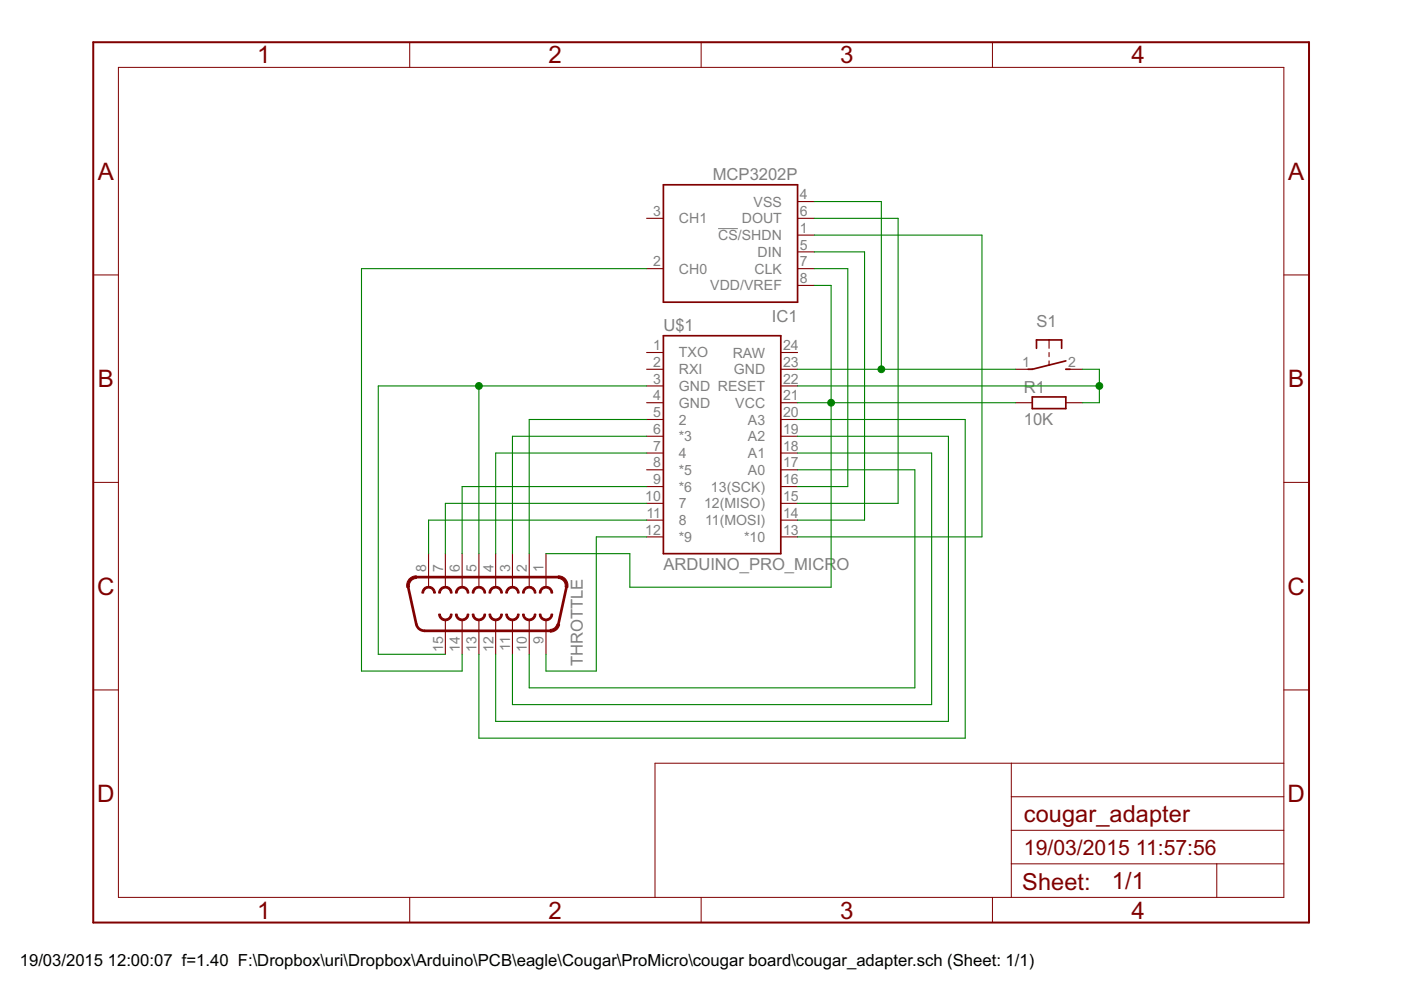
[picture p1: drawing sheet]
<?xml version="1.0" encoding="utf-8"?>
<!DOCTYPE eagle SYSTEM "eagle.dtd">
<!--
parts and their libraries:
SparkFun-Boards: Licensing: Creative Commons ShareAlike 4.0 International - https://creativecommons.org/licenses/by-sa/4.0
-->
<eagle version="7.1.0">
<drawing>
<settings>
<setting alwaysvectorfont="no"/>
<setting verticaltext="up"/>
</settings>
<grid distance="0.1" unitdist="inch" unit="inch" style="lines" multiple="1" display="no" altdistance="0.01" altunitdist="inch" altunit="inch"/>
<schematic xreflabel="%F%N/%S.%C%R" xrefpart="/%S.%C%R">
<libraries>
<library name="microchip">
<symbols>
<symbol name="MCP3202">
<wire x1="-10.16" y1="7.62" x2="10.16" y2="7.62" width="0.254" layer="94"/>
<wire x1="10.16" y1="7.62" x2="10.16" y2="-10.16" width="0.254" layer="94"/>
<wire x1="10.16" y1="-10.16" x2="-10.16" y2="-10.16" width="0.254" layer="94"/>
<wire x1="-10.16" y1="-10.16" x2="-10.16" y2="7.62" width="0.254" layer="94"/>
<text x="-10.16" y="8.89" size="1.778" layer="95">&gt;NAME</text>
<text x="-10.16" y="-12.7" size="1.778" layer="96">&gt;VALUE</text>
<pin name="!CS!/SHDN" x="-12.7" y="-2.54" length="short" direction="in"/>
<pin name="CH0" x="12.7" y="2.54" length="short" direction="in" rot="R180"/>
<pin name="CH1" x="12.7" y="-5.08" length="short" direction="in" rot="R180"/>
<pin name="VSS" x="-12.7" y="-7.62" length="short" direction="in"/>
<pin name="DIN" x="-12.7" y="0" length="short" direction="in"/>
<pin name="DOUT" x="-12.7" y="-5.08" length="short" direction="in"/>
<pin name="CLK" x="-12.7" y="2.54" length="short" direction="in"/>
<pin name="VDD/VREF" x="-12.7" y="5.08" length="short" direction="in"/>
</symbol>
</symbols>
<devicesets>
<deviceset name="MCP3202" prefix="IC">
<gates>
<gate name="P" symbol="MCP3202" x="0" y="0"/>
</gates>
<devices>
<device name="P" package="DIL8">
<connects>
<connect gate="P" pin="!CS!/SHDN" pad="1"/>
<connect gate="P" pin="CH0" pad="2"/>
<connect gate="P" pin="CH1" pad="3"/>
<connect gate="P" pin="CLK" pad="7"/>
<connect gate="P" pin="DIN" pad="5"/>
<connect gate="P" pin="DOUT" pad="6"/>
<connect gate="P" pin="VDD/VREF" pad="8"/>
<connect gate="P" pin="VSS" pad="4"/>
</connects>
<technologies>
<technology name="">
<attribute name="MF" value="MICROCHIP" constant="no"/>
<attribute name="MPN" value="MCP3202-CI/P" constant="no"/>
<attribute name="OC_FARNELL" value="1196794" constant="no"/>
<attribute name="OC_NEWARK" value="72K7287" constant="no"/>
</technology>
</technologies>
</device>
<device name="SN" package="SO-08">
<connects>
<connect gate="P" pin="!CS!/SHDN" pad="1"/>
<connect gate="P" pin="CH0" pad="2"/>
<connect gate="P" pin="CH1" pad="3"/>
<connect gate="P" pin="CLK" pad="7"/>
<connect gate="P" pin="DIN" pad="5"/>
<connect gate="P" pin="DOUT" pad="6"/>
<connect gate="P" pin="VDD/VREF" pad="8"/>
<connect gate="P" pin="VSS" pad="4"/>
</connects>
<technologies>
<technology name="">
<attribute name="MF" value="MICROCHIP" constant="no"/>
<attribute name="MPN" value="MCP3202-CI/SN" constant="no"/>
<attribute name="OC_FARNELL" value="1196803" constant="no"/>
<attribute name="OC_NEWARK" value="19C7207" constant="no"/>
</technology>
</technologies>
</device>
<device name="MS" package="MSOP8">
<connects>
<connect gate="P" pin="!CS!/SHDN" pad="1"/>
<connect gate="P" pin="CH0" pad="2"/>
<connect gate="P" pin="CH1" pad="3"/>
<connect gate="P" pin="CLK" pad="7"/>
<connect gate="P" pin="DIN" pad="5"/>
<connect gate="P" pin="DOUT" pad="6"/>
<connect gate="P" pin="VDD/VREF" pad="8"/>
<connect gate="P" pin="VSS" pad="4"/>
</connects>
<technologies>
<technology name="">
<attribute name="MF" value="MICROCHIP" constant="no"/>
<attribute name="MPN" value="MCP3202-CI/MS" constant="no"/>
<attribute name="OC_FARNELL" value="unknown" constant="no"/>
<attribute name="OC_NEWARK" value="68H9370" constant="no"/>
</technology>
</technologies>
</device>
<device name="ST" package="TSSOP8">
<connects>
<connect gate="P" pin="!CS!/SHDN" pad="1"/>
<connect gate="P" pin="CH0" pad="2"/>
<connect gate="P" pin="CH1" pad="3"/>
<connect gate="P" pin="CLK" pad="7"/>
<connect gate="P" pin="DIN" pad="5"/>
<connect gate="P" pin="DOUT" pad="6"/>
<connect gate="P" pin="VDD/VREF" pad="8"/>
<connect gate="P" pin="VSS" pad="4"/>
</connects>
<technologies>
<technology name="">
<attribute name="MF" value="MICROCHIP" constant="no"/>
<attribute name="MPN" value="MCP3202-CI/ST" constant="no"/>
<attribute name="OC_FARNELL" value="unknown" constant="no"/>
<attribute name="OC_NEWARK" value="59K0226" constant="no"/>
</technology>
</technologies>
</device>
</devices>
</deviceset>
</devicesets>
</library>
<library name="SparkFun-Boards">
<symbols>
<symbol name="ARDUINO_PRO_MICRO">
<wire x1="-7.62" y1="17.78" x2="-7.62" y2="-15.24" width="0.254" layer="94"/>
<wire x1="10.16" y1="-15.24" x2="10.16" y2="17.78" width="0.254" layer="94"/>
<wire x1="10.16" y1="17.78" x2="-7.62" y2="17.78" width="0.254" layer="94"/>
<text x="-7.62" y="18.542" size="1.778" layer="95">&gt;NAME</text>
<text x="-7.62" y="-17.78" size="1.778" layer="96">&gt;VALUE</text>
<pin name="2" x="-10.16" y="5.08" length="short"/>
<pin name="*3" x="-10.16" y="2.54" length="short"/>
<pin name="4" x="-10.16" y="0" length="short"/>
<pin name="*5" x="-10.16" y="-2.54" length="short"/>
<pin name="*6" x="-10.16" y="-5.08" length="short"/>
<pin name="7" x="-10.16" y="-7.62" length="short"/>
<pin name="8" x="-10.16" y="-10.16" length="short"/>
<pin name="*9" x="-10.16" y="-12.7" length="short"/>
<pin name="*10" x="12.7" y="-12.7" length="short" rot="R180"/>
<pin name="11(MOSI)" x="12.7" y="-10.16" length="short" rot="R180"/>
<pin name="12(MISO)" x="12.7" y="-7.62" length="short" rot="R180"/>
<pin name="13(SCK)" x="12.7" y="-5.08" length="short" rot="R180"/>
<pin name="A0" x="12.7" y="-2.54" length="short" rot="R180"/>
<pin name="A1" x="12.7" y="0" length="short" rot="R180"/>
<pin name="A2" x="12.7" y="2.54" length="short" rot="R180"/>
<pin name="A3" x="12.7" y="5.08" length="short" rot="R180"/>
<pin name="GND" x="-10.16" y="7.62" length="short"/>
<pin name="GND@2" x="12.7" y="12.7" length="short" rot="R180"/>
<pin name="RAW" x="12.7" y="15.24" length="short" rot="R180"/>
<pin name="GND@1" x="-10.16" y="10.16" length="short"/>
<pin name="RESET" x="12.7" y="10.16" length="short" rot="R180"/>
<pin name="RXI" x="-10.16" y="12.7" length="short"/>
<pin name="TXO" x="-10.16" y="15.24" length="short"/>
<pin name="VCC" x="12.7" y="7.62" length="short" rot="R180"/>
<wire x1="-7.62" y1="-15.24" x2="10.16" y2="-15.24" width="0.254" layer="94"/>
</symbol>
</symbols>
<devicesets>
<deviceset name="ARDUINO_PRO_MICRO">
<gates>
<gate name="G$1" symbol="ARDUINO_PRO_MICRO" x="0" y="2.54"/>
</gates>
<devices>
<device name="" package="ARDUINO_PRO_MICRO">
<connects>
<connect gate="G$1" pin="*10" pad="13"/>
<connect gate="G$1" pin="*3" pad="6"/>
<connect gate="G$1" pin="*5" pad="8"/>
<connect gate="G$1" pin="*6" pad="9"/>
<connect gate="G$1" pin="*9" pad="12"/>
<connect gate="G$1" pin="11(MOSI)" pad="14"/>
<connect gate="G$1" pin="12(MISO)" pad="15"/>
<connect gate="G$1" pin="13(SCK)" pad="16"/>
<connect gate="G$1" pin="2" pad="5"/>
<connect gate="G$1" pin="4" pad="7"/>
<connect gate="G$1" pin="7" pad="10"/>
<connect gate="G$1" pin="8" pad="11"/>
<connect gate="G$1" pin="A0" pad="17"/>
<connect gate="G$1" pin="A1" pad="18"/>
<connect gate="G$1" pin="A2" pad="19"/>
<connect gate="G$1" pin="A3" pad="20"/>
<connect gate="G$1" pin="GND" pad="4"/>
<connect gate="G$1" pin="GND@1" pad="3"/>
<connect gate="G$1" pin="GND@2" pad="23"/>
<connect gate="G$1" pin="RAW" pad="24"/>
<connect gate="G$1" pin="RESET" pad="22"/>
<connect gate="G$1" pin="RXI" pad="2"/>
<connect gate="G$1" pin="TXO" pad="1"/>
<connect gate="G$1" pin="VCC" pad="21"/>
</connects>
<technologies>
<technology name=""/>
</technologies>
</device>
</devices>
</deviceset>
</devicesets>
</library>
<library name="adafruit">
<symbols>
<symbol name="F15">
<wire x1="-1.651" y1="8.509" x2="-1.651" y2="6.731" width="0.254" layer="94" curve="180" cap="flat"/>
<wire x1="1.524" y1="6.731" x2="1.524" y2="8.509" width="0.254" layer="94" curve="180" cap="flat"/>
<wire x1="-1.651" y1="5.969" x2="-1.651" y2="4.191" width="0.254" layer="94" curve="180" cap="flat"/>
<wire x1="1.524" y1="4.191" x2="1.524" y2="5.969" width="0.254" layer="94" curve="180" cap="flat"/>
<wire x1="-1.651" y1="3.429" x2="-1.651" y2="1.651" width="0.254" layer="94" curve="180" cap="flat"/>
<wire x1="1.524" y1="1.651" x2="1.524" y2="3.429" width="0.254" layer="94" curve="180" cap="flat"/>
<wire x1="-1.651" y1="0.889" x2="-1.651" y2="-0.889" width="0.254" layer="94" curve="180" cap="flat"/>
<wire x1="1.524" y1="-0.889" x2="1.524" y2="0.889" width="0.254" layer="94" curve="180" cap="flat"/>
<wire x1="-1.651" y1="-1.651" x2="-1.651" y2="-3.429" width="0.254" layer="94" curve="180" cap="flat"/>
<wire x1="1.524" y1="-3.429" x2="1.524" y2="-1.651" width="0.254" layer="94" curve="180" cap="flat"/>
<wire x1="-1.651" y1="-4.191" x2="-1.651" y2="-5.969" width="0.254" layer="94" curve="180" cap="flat"/>
<wire x1="1.524" y1="-5.969" x2="1.524" y2="-4.191" width="0.254" layer="94" curve="180" cap="flat"/>
<wire x1="-1.651" y1="-6.731" x2="-1.651" y2="-8.509" width="0.254" layer="94" curve="180" cap="flat"/>
<wire x1="1.524" y1="-8.509" x2="1.524" y2="-6.731" width="0.254" layer="94" curve="180" cap="flat"/>
<wire x1="-1.651" y1="-9.271" x2="-1.651" y2="-11.049" width="0.254" layer="94" curve="180" cap="flat"/>
<wire x1="-4.064" y1="9.4712" x2="-2.5226" y2="10.712" width="0.4064" layer="94" curve="-102.324066" cap="flat"/>
<wire x1="-2.5226" y1="10.7118" x2="3.0654" y2="9.4894" width="0.4064" layer="94"/>
<wire x1="3.0654" y1="9.4895" x2="4.0642" y2="8.2488" width="0.4064" layer="94" curve="-77.655139" cap="flat"/>
<wire x1="4.064" y1="-10.7888" x2="4.064" y2="8.2488" width="0.4064" layer="94"/>
<wire x1="3.0654" y1="-12.0294" x2="4.064" y2="-10.7888" width="0.4064" layer="94" curve="77.657889"/>
<wire x1="-4.064" y1="-12.0112" x2="-4.064" y2="9.4712" width="0.4064" layer="94"/>
<wire x1="-2.5226" y1="-13.2518" x2="3.0654" y2="-12.0294" width="0.4064" layer="94"/>
<wire x1="-4.064" y1="-12.0112" x2="-2.5226" y2="-13.2519" width="0.4064" layer="94" curve="102.337599" cap="flat"/>
<text x="-4.445" y="-15.875" size="1.778" layer="96">&gt;VALUE</text>
<text x="-3.81" y="11.43" size="1.778" layer="95">&gt;NAME</text>
<pin name="1" x="-7.62" y="7.62" visible="pad" length="middle" direction="pas"/>
<pin name="2" x="-7.62" y="5.08" visible="pad" length="middle" direction="pas"/>
<pin name="3" x="-7.62" y="2.54" visible="pad" length="middle" direction="pas"/>
<pin name="4" x="-7.62" y="0" visible="pad" length="middle" direction="pas"/>
<pin name="5" x="-7.62" y="-2.54" visible="pad" length="middle" direction="pas"/>
<pin name="6" x="-7.62" y="-5.08" visible="pad" length="middle" direction="pas"/>
<pin name="7" x="-7.62" y="-7.62" visible="pad" length="middle" direction="pas"/>
<pin name="8" x="-7.62" y="-10.16" visible="pad" length="middle" direction="pas"/>
<pin name="9" x="7.62" y="7.62" visible="pad" length="middle" direction="pas" rot="R180"/>
<pin name="10" x="7.62" y="5.08" visible="pad" length="middle" direction="pas" rot="R180"/>
<pin name="11" x="7.62" y="2.54" visible="pad" length="middle" direction="pas" rot="R180"/>
<pin name="12" x="7.62" y="0" visible="pad" length="middle" direction="pas" rot="R180"/>
<pin name="13" x="7.62" y="-2.54" visible="pad" length="middle" direction="pas" rot="R180"/>
<pin name="14" x="7.62" y="-5.08" visible="pad" length="middle" direction="pas" rot="R180"/>
<pin name="15" x="7.62" y="-7.62" visible="pad" length="middle" direction="pas" rot="R180"/>
</symbol>
<symbol name="TS">
<wire x1="0" y1="-3.175" x2="0" y2="-2.54" width="0.254" layer="94"/>
<wire x1="0" y1="2.54" x2="0" y2="3.175" width="0.254" layer="94"/>
<wire x1="0" y1="-2.54" x2="-0.635" y2="0" width="0.254" layer="94"/>
<wire x1="-4.445" y1="1.905" x2="-3.175" y2="1.905" width="0.254" layer="94"/>
<wire x1="-4.445" y1="-1.905" x2="-3.175" y2="-1.905" width="0.254" layer="94"/>
<wire x1="-4.445" y1="1.905" x2="-4.445" y2="0" width="0.254" layer="94"/>
<wire x1="-4.445" y1="0" x2="-4.445" y2="-1.905" width="0.254" layer="94"/>
<wire x1="-2.54" y1="0" x2="-1.905" y2="0" width="0.1524" layer="94"/>
<wire x1="-1.27" y1="0" x2="-0.635" y2="0" width="0.1524" layer="94"/>
<wire x1="-0.635" y1="0" x2="-1.27" y2="2.54" width="0.254" layer="94"/>
<wire x1="-4.445" y1="0" x2="-3.175" y2="0" width="0.1524" layer="94"/>
<text x="-6.35" y="-1.905" size="1.778" layer="95" rot="R90">&gt;NAME</text>
<text x="-3.81" y="3.175" size="1.778" layer="96" rot="R90">&gt;VALUE</text>
<pin name="P" x="0" y="-5.08" visible="pad" length="short" direction="pas" rot="R90"/>
<pin name="S" x="0" y="5.08" visible="pad" length="short" direction="pas" rot="R270"/>
</symbol>
</symbols>
<devicesets>
<deviceset name="F15" prefix="X" uservalue="yes">
<gates>
<gate name="-1" symbol="F15" x="0" y="0"/>
</gates>
<devices>
<device name="D" package="F15D">
<connects>
<connect gate="-1" pin="1" pad="1"/>
<connect gate="-1" pin="10" pad="10"/>
<connect gate="-1" pin="11" pad="11"/>
<connect gate="-1" pin="12" pad="12"/>
<connect gate="-1" pin="13" pad="13"/>
<connect gate="-1" pin="14" pad="14"/>
<connect gate="-1" pin="15" pad="15"/>
<connect gate="-1" pin="2" pad="2"/>
<connect gate="-1" pin="3" pad="3"/>
<connect gate="-1" pin="4" pad="4"/>
<connect gate="-1" pin="5" pad="5"/>
<connect gate="-1" pin="6" pad="6"/>
<connect gate="-1" pin="7" pad="7"/>
<connect gate="-1" pin="8" pad="8"/>
<connect gate="-1" pin="9" pad="9"/>
</connects>
<technologies>
<technology name=""/>
</technologies>
</device>
<device name="H" package="F15H">
<connects>
<connect gate="-1" pin="1" pad="1"/>
<connect gate="-1" pin="10" pad="10"/>
<connect gate="-1" pin="11" pad="11"/>
<connect gate="-1" pin="12" pad="12"/>
<connect gate="-1" pin="13" pad="13"/>
<connect gate="-1" pin="14" pad="14"/>
<connect gate="-1" pin="15" pad="15"/>
<connect gate="-1" pin="2" pad="2"/>
<connect gate="-1" pin="3" pad="3"/>
<connect gate="-1" pin="4" pad="4"/>
<connect gate="-1" pin="5" pad="5"/>
<connect gate="-1" pin="6" pad="6"/>
<connect gate="-1" pin="7" pad="7"/>
<connect gate="-1" pin="8" pad="8"/>
<connect gate="-1" pin="9" pad="9"/>
</connects>
<technologies>
<technology name=""/>
</technologies>
</device>
<device name="HP" package="F15HP">
<connects>
<connect gate="-1" pin="1" pad="1"/>
<connect gate="-1" pin="10" pad="10"/>
<connect gate="-1" pin="11" pad="11"/>
<connect gate="-1" pin="12" pad="12"/>
<connect gate="-1" pin="13" pad="13"/>
<connect gate="-1" pin="14" pad="14"/>
<connect gate="-1" pin="15" pad="15"/>
<connect gate="-1" pin="2" pad="2"/>
<connect gate="-1" pin="3" pad="3"/>
<connect gate="-1" pin="4" pad="4"/>
<connect gate="-1" pin="5" pad="5"/>
<connect gate="-1" pin="6" pad="6"/>
<connect gate="-1" pin="7" pad="7"/>
<connect gate="-1" pin="8" pad="8"/>
<connect gate="-1" pin="9" pad="9"/>
</connects>
<technologies>
<technology name=""/>
</technologies>
</device>
<device name="V" package="F15V">
<connects>
<connect gate="-1" pin="1" pad="1"/>
<connect gate="-1" pin="10" pad="10"/>
<connect gate="-1" pin="11" pad="11"/>
<connect gate="-1" pin="12" pad="12"/>
<connect gate="-1" pin="13" pad="13"/>
<connect gate="-1" pin="14" pad="14"/>
<connect gate="-1" pin="15" pad="15"/>
<connect gate="-1" pin="2" pad="2"/>
<connect gate="-1" pin="3" pad="3"/>
<connect gate="-1" pin="4" pad="4"/>
<connect gate="-1" pin="5" pad="5"/>
<connect gate="-1" pin="6" pad="6"/>
<connect gate="-1" pin="7" pad="7"/>
<connect gate="-1" pin="8" pad="8"/>
<connect gate="-1" pin="9" pad="9"/>
</connects>
<technologies>
<technology name=""/>
</technologies>
</device>
<device name="VP" package="F15VP">
<connects>
<connect gate="-1" pin="1" pad="1"/>
<connect gate="-1" pin="10" pad="10"/>
<connect gate="-1" pin="11" pad="11"/>
<connect gate="-1" pin="12" pad="12"/>
<connect gate="-1" pin="13" pad="13"/>
<connect gate="-1" pin="14" pad="14"/>
<connect gate="-1" pin="15" pad="15"/>
<connect gate="-1" pin="2" pad="2"/>
<connect gate="-1" pin="3" pad="3"/>
<connect gate="-1" pin="4" pad="4"/>
<connect gate="-1" pin="5" pad="5"/>
<connect gate="-1" pin="6" pad="6"/>
<connect gate="-1" pin="7" pad="7"/>
<connect gate="-1" pin="8" pad="8"/>
<connect gate="-1" pin="9" pad="9"/>
</connects>
<technologies>
<technology name=""/>
</technologies>
</device>
<device name="HDV" package="HDF15V">
<connects>
<connect gate="-1" pin="1" pad="1"/>
<connect gate="-1" pin="10" pad="10"/>
<connect gate="-1" pin="11" pad="11"/>
<connect gate="-1" pin="12" pad="12"/>
<connect gate="-1" pin="13" pad="13"/>
<connect gate="-1" pin="14" pad="14"/>
<connect gate="-1" pin="15" pad="15"/>
<connect gate="-1" pin="2" pad="2"/>
<connect gate="-1" pin="3" pad="3"/>
<connect gate="-1" pin="4" pad="4"/>
<connect gate="-1" pin="5" pad="5"/>
<connect gate="-1" pin="6" pad="6"/>
<connect gate="-1" pin="7" pad="7"/>
<connect gate="-1" pin="8" pad="8"/>
<connect gate="-1" pin="9" pad="9"/>
</connects>
<technologies>
<technology name=""/>
</technologies>
</device>
<device name="VB" package="F15VB">
<connects>
<connect gate="-1" pin="1" pad="1"/>
<connect gate="-1" pin="10" pad="10"/>
<connect gate="-1" pin="11" pad="11"/>
<connect gate="-1" pin="12" pad="12"/>
<connect gate="-1" pin="13" pad="13"/>
<connect gate="-1" pin="14" pad="14"/>
<connect gate="-1" pin="15" pad="15"/>
<connect gate="-1" pin="2" pad="2"/>
<connect gate="-1" pin="3" pad="3"/>
<connect gate="-1" pin="4" pad="4"/>
<connect gate="-1" pin="5" pad="5"/>
<connect gate="-1" pin="6" pad="6"/>
<connect gate="-1" pin="7" pad="7"/>
<connect gate="-1" pin="8" pad="8"/>
<connect gate="-1" pin="9" pad="9"/>
</connects>
<technologies>
<technology name=""/>
</technologies>
</device>
<device name="HDH" package="HDF15H">
<connects>
<connect gate="-1" pin="1" pad="1"/>
<connect gate="-1" pin="10" pad="10"/>
<connect gate="-1" pin="11" pad="11"/>
<connect gate="-1" pin="12" pad="12"/>
<connect gate="-1" pin="13" pad="13"/>
<connect gate="-1" pin="14" pad="14"/>
<connect gate="-1" pin="15" pad="15"/>
<connect gate="-1" pin="2" pad="2"/>
<connect gate="-1" pin="3" pad="3"/>
<connect gate="-1" pin="4" pad="4"/>
<connect gate="-1" pin="5" pad="5"/>
<connect gate="-1" pin="6" pad="6"/>
<connect gate="-1" pin="7" pad="7"/>
<connect gate="-1" pin="8" pad="8"/>
<connect gate="-1" pin="9" pad="9"/>
</connects>
<technologies>
<technology name=""/>
</technologies>
</device>
</devices>
</deviceset>
<deviceset name="31-XX" prefix="S" uservalue="yes">
<gates>
<gate name="1" symbol="TS" x="0" y="0"/>
</gates>
<devices>
<device name="" package="B3F-31XX">
<connects>
<connect gate="1" pin="P" pad="1"/>
<connect gate="1" pin="S" pad="2"/>
</connects>
<technologies>
<technology name=""/>
</technologies>
</device>
<device name="SKINNY" package="B3F-31XX-SKINNIER">
<connects>
<connect gate="1" pin="P" pad="1"/>
<connect gate="1" pin="S" pad="2"/>
</connects>
<technologies>
<technology name=""/>
</technologies>
</device>
</devices>
</deviceset>
</devicesets>
</library>
<library name="resistor">
<symbols>
<symbol name="R-EU">
<wire x1="-2.54" y1="-0.889" x2="2.54" y2="-0.889" width="0.254" layer="94"/>
<wire x1="2.54" y1="0.889" x2="-2.54" y2="0.889" width="0.254" layer="94"/>
<wire x1="2.54" y1="-0.889" x2="2.54" y2="0.889" width="0.254" layer="94"/>
<wire x1="-2.54" y1="-0.889" x2="-2.54" y2="0.889" width="0.254" layer="94"/>
<text x="-3.81" y="1.4986" size="1.778" layer="95">&gt;NAME</text>
<text x="-3.81" y="-3.302" size="1.778" layer="96">&gt;VALUE</text>
<pin name="2" x="5.08" y="0" visible="off" length="short" direction="pas" swaplevel="1" rot="R180"/>
<pin name="1" x="-5.08" y="0" visible="off" length="short" direction="pas" swaplevel="1"/>
</symbol>
</symbols>
<devicesets>
<deviceset name="R-EU_" prefix="R" uservalue="yes">
<gates>
<gate name="G$1" symbol="R-EU" x="0" y="0"/>
</gates>
<devices>
<device name="R0402" package="R0402">
<connects>
<connect gate="G$1" pin="1" pad="1"/>
<connect gate="G$1" pin="2" pad="2"/>
</connects>
<technologies>
<technology name=""/>
</technologies>
</device>
<device name="R0603" package="R0603">
<connects>
<connect gate="G$1" pin="1" pad="1"/>
<connect gate="G$1" pin="2" pad="2"/>
</connects>
<technologies>
<technology name=""/>
</technologies>
</device>
<device name="R0805" package="R0805">
<connects>
<connect gate="G$1" pin="1" pad="1"/>
<connect gate="G$1" pin="2" pad="2"/>
</connects>
<technologies>
<technology name=""/>
</technologies>
</device>
<device name="R0805W" package="R0805W">
<connects>
<connect gate="G$1" pin="1" pad="1"/>
<connect gate="G$1" pin="2" pad="2"/>
</connects>
<technologies>
<technology name=""/>
</technologies>
</device>
<device name="R1005" package="R1005">
<connects>
<connect gate="G$1" pin="1" pad="1"/>
<connect gate="G$1" pin="2" pad="2"/>
</connects>
<technologies>
<technology name=""/>
</technologies>
</device>
<device name="R1206" package="R1206">
<connects>
<connect gate="G$1" pin="1" pad="1"/>
<connect gate="G$1" pin="2" pad="2"/>
</connects>
<technologies>
<technology name=""/>
</technologies>
</device>
<device name="R1206W" package="R1206W">
<connects>
<connect gate="G$1" pin="1" pad="1"/>
<connect gate="G$1" pin="2" pad="2"/>
</connects>
<technologies>
<technology name=""/>
</technologies>
</device>
<device name="R1210" package="R1210">
<connects>
<connect gate="G$1" pin="1" pad="1"/>
<connect gate="G$1" pin="2" pad="2"/>
</connects>
<technologies>
<technology name=""/>
</technologies>
</device>
<device name="R1210W" package="R1210W">
<connects>
<connect gate="G$1" pin="1" pad="1"/>
<connect gate="G$1" pin="2" pad="2"/>
</connects>
<technologies>
<technology name=""/>
</technologies>
</device>
<device name="R2010" package="R2010">
<connects>
<connect gate="G$1" pin="1" pad="1"/>
<connect gate="G$1" pin="2" pad="2"/>
</connects>
<technologies>
<technology name=""/>
</technologies>
</device>
<device name="R2010W" package="R2010W">
<connects>
<connect gate="G$1" pin="1" pad="1"/>
<connect gate="G$1" pin="2" pad="2"/>
</connects>
<technologies>
<technology name=""/>
</technologies>
</device>
<device name="R2012" package="R2012">
<connects>
<connect gate="G$1" pin="1" pad="1"/>
<connect gate="G$1" pin="2" pad="2"/>
</connects>
<technologies>
<technology name=""/>
</technologies>
</device>
<device name="R2012W" package="R2012W">
<connects>
<connect gate="G$1" pin="1" pad="1"/>
<connect gate="G$1" pin="2" pad="2"/>
</connects>
<technologies>
<technology name=""/>
</technologies>
</device>
<device name="R2512" package="R2512">
<connects>
<connect gate="G$1" pin="1" pad="1"/>
<connect gate="G$1" pin="2" pad="2"/>
</connects>
<technologies>
<technology name=""/>
</technologies>
</device>
<device name="R2512W" package="R2512W">
<connects>
<connect gate="G$1" pin="1" pad="1"/>
<connect gate="G$1" pin="2" pad="2"/>
</connects>
<technologies>
<technology name=""/>
</technologies>
</device>
<device name="R3216" package="R3216">
<connects>
<connect gate="G$1" pin="1" pad="1"/>
<connect gate="G$1" pin="2" pad="2"/>
</connects>
<technologies>
<technology name=""/>
</technologies>
</device>
<device name="R3216W" package="R3216W">
<connects>
<connect gate="G$1" pin="1" pad="1"/>
<connect gate="G$1" pin="2" pad="2"/>
</connects>
<technologies>
<technology name=""/>
</technologies>
</device>
<device name="R3225" package="R3225">
<connects>
<connect gate="G$1" pin="1" pad="1"/>
<connect gate="G$1" pin="2" pad="2"/>
</connects>
<technologies>
<technology name=""/>
</technologies>
</device>
<device name="R3225W" package="R3225W">
<connects>
<connect gate="G$1" pin="1" pad="1"/>
<connect gate="G$1" pin="2" pad="2"/>
</connects>
<technologies>
<technology name=""/>
</technologies>
</device>
<device name="R5025" package="R5025">
<connects>
<connect gate="G$1" pin="1" pad="1"/>
<connect gate="G$1" pin="2" pad="2"/>
</connects>
<technologies>
<technology name=""/>
</technologies>
</device>
<device name="R5025W" package="R5025W">
<connects>
<connect gate="G$1" pin="1" pad="1"/>
<connect gate="G$1" pin="2" pad="2"/>
</connects>
<technologies>
<technology name=""/>
</technologies>
</device>
<device name="R6332" package="R6332">
<connects>
<connect gate="G$1" pin="1" pad="1"/>
<connect gate="G$1" pin="2" pad="2"/>
</connects>
<technologies>
<technology name=""/>
</technologies>
</device>
<device name="R6332W" package="R6332W">
<connects>
<connect gate="G$1" pin="1" pad="1"/>
<connect gate="G$1" pin="2" pad="2"/>
</connects>
<technologies>
<technology name=""/>
</technologies>
</device>
<device name="M0805" package="M0805">
<connects>
<connect gate="G$1" pin="1" pad="1"/>
<connect gate="G$1" pin="2" pad="2"/>
</connects>
<technologies>
<technology name=""/>
</technologies>
</device>
<device name="M1206" package="M1206">
<connects>
<connect gate="G$1" pin="1" pad="1"/>
<connect gate="G$1" pin="2" pad="2"/>
</connects>
<technologies>
<technology name=""/>
</technologies>
</device>
<device name="M1406" package="M1406">
<connects>
<connect gate="G$1" pin="1" pad="1"/>
<connect gate="G$1" pin="2" pad="2"/>
</connects>
<technologies>
<technology name=""/>
</technologies>
</device>
<device name="M2012" package="M2012">
<connects>
<connect gate="G$1" pin="1" pad="1"/>
<connect gate="G$1" pin="2" pad="2"/>
</connects>
<technologies>
<technology name=""/>
</technologies>
</device>
<device name="M2309" package="M2309">
<connects>
<connect gate="G$1" pin="1" pad="1"/>
<connect gate="G$1" pin="2" pad="2"/>
</connects>
<technologies>
<technology name=""/>
</technologies>
</device>
<device name="M3216" package="M3216">
<connects>
<connect gate="G$1" pin="1" pad="1"/>
<connect gate="G$1" pin="2" pad="2"/>
</connects>
<technologies>
<technology name=""/>
</technologies>
</device>
<device name="M3516" package="M3516">
<connects>
<connect gate="G$1" pin="1" pad="1"/>
<connect gate="G$1" pin="2" pad="2"/>
</connects>
<technologies>
<technology name=""/>
</technologies>
</device>
<device name="M5923" package="M5923">
<connects>
<connect gate="G$1" pin="1" pad="1"/>
<connect gate="G$1" pin="2" pad="2"/>
</connects>
<technologies>
<technology name=""/>
</technologies>
</device>
<device name="0204/5" package="0204/5">
<connects>
<connect gate="G$1" pin="1" pad="1"/>
<connect gate="G$1" pin="2" pad="2"/>
</connects>
<technologies>
<technology name=""/>
</technologies>
</device>
<device name="0204/7" package="0204/7">
<connects>
<connect gate="G$1" pin="1" pad="1"/>
<connect gate="G$1" pin="2" pad="2"/>
</connects>
<technologies>
<technology name=""/>
</technologies>
</device>
<device name="0204/2V" package="0204V">
<connects>
<connect gate="G$1" pin="1" pad="1"/>
<connect gate="G$1" pin="2" pad="2"/>
</connects>
<technologies>
<technology name=""/>
</technologies>
</device>
<device name="0207/10" package="0207/10">
<connects>
<connect gate="G$1" pin="1" pad="1"/>
<connect gate="G$1" pin="2" pad="2"/>
</connects>
<technologies>
<technology name=""/>
</technologies>
</device>
<device name="0207/12" package="0207/12">
<connects>
<connect gate="G$1" pin="1" pad="1"/>
<connect gate="G$1" pin="2" pad="2"/>
</connects>
<technologies>
<technology name=""/>
</technologies>
</device>
<device name="0207/15" package="0207/15">
<connects>
<connect gate="G$1" pin="1" pad="1"/>
<connect gate="G$1" pin="2" pad="2"/>
</connects>
<technologies>
<technology name=""/>
</technologies>
</device>
<device name="0207/2V" package="0207/2V">
<connects>
<connect gate="G$1" pin="1" pad="1"/>
<connect gate="G$1" pin="2" pad="2"/>
</connects>
<technologies>
<technology name=""/>
</technologies>
</device>
<device name="0207/5V" package="0207/5V">
<connects>
<connect gate="G$1" pin="1" pad="1"/>
<connect gate="G$1" pin="2" pad="2"/>
</connects>
<technologies>
<technology name=""/>
</technologies>
</device>
<device name="0207/7" package="0207/7">
<connects>
<connect gate="G$1" pin="1" pad="1"/>
<connect gate="G$1" pin="2" pad="2"/>
</connects>
<technologies>
<technology name=""/>
</technologies>
</device>
<device name="0309/10" package="0309/10">
<connects>
<connect gate="G$1" pin="1" pad="1"/>
<connect gate="G$1" pin="2" pad="2"/>
</connects>
<technologies>
<technology name=""/>
</technologies>
</device>
<device name="0309/12" package="0309/12">
<connects>
<connect gate="G$1" pin="1" pad="1"/>
<connect gate="G$1" pin="2" pad="2"/>
</connects>
<technologies>
<technology name=""/>
</technologies>
</device>
<device name="0309/V" package="0309V">
<connects>
<connect gate="G$1" pin="1" pad="1"/>
<connect gate="G$1" pin="2" pad="2"/>
</connects>
<technologies>
<technology name=""/>
</technologies>
</device>
<device name="0411/12" package="0411/12">
<connects>
<connect gate="G$1" pin="1" pad="1"/>
<connect gate="G$1" pin="2" pad="2"/>
</connects>
<technologies>
<technology name=""/>
</technologies>
</device>
<device name="0411/15" package="0411/15">
<connects>
<connect gate="G$1" pin="1" pad="1"/>
<connect gate="G$1" pin="2" pad="2"/>
</connects>
<technologies>
<technology name=""/>
</technologies>
</device>
<device name="0411/3V" package="0411V">
<connects>
<connect gate="G$1" pin="1" pad="1"/>
<connect gate="G$1" pin="2" pad="2"/>
</connects>
<technologies>
<technology name=""/>
</technologies>
</device>
<device name="0414/15" package="0414/15">
<connects>
<connect gate="G$1" pin="1" pad="1"/>
<connect gate="G$1" pin="2" pad="2"/>
</connects>
<technologies>
<technology name=""/>
</technologies>
</device>
<device name="0414/5V" package="0414V">
<connects>
<connect gate="G$1" pin="1" pad="1"/>
<connect gate="G$1" pin="2" pad="2"/>
</connects>
<technologies>
<technology name=""/>
</technologies>
</device>
<device name="0617/17" package="0617/17">
<connects>
<connect gate="G$1" pin="1" pad="1"/>
<connect gate="G$1" pin="2" pad="2"/>
</connects>
<technologies>
<technology name=""/>
</technologies>
</device>
<device name="0617/22" package="0617/22">
<connects>
<connect gate="G$1" pin="1" pad="1"/>
<connect gate="G$1" pin="2" pad="2"/>
</connects>
<technologies>
<technology name=""/>
</technologies>
</device>
<device name="0617/5V" package="0617V">
<connects>
<connect gate="G$1" pin="1" pad="1"/>
<connect gate="G$1" pin="2" pad="2"/>
</connects>
<technologies>
<technology name=""/>
</technologies>
</device>
<device name="0922/22" package="0922/22">
<connects>
<connect gate="G$1" pin="1" pad="1"/>
<connect gate="G$1" pin="2" pad="2"/>
</connects>
<technologies>
<technology name=""/>
</technologies>
</device>
<device name="0613/5V" package="P0613V">
<connects>
<connect gate="G$1" pin="1" pad="1"/>
<connect gate="G$1" pin="2" pad="2"/>
</connects>
<technologies>
<technology name=""/>
</technologies>
</device>
<device name="0613/15" package="P0613/15">
<connects>
<connect gate="G$1" pin="1" pad="1"/>
<connect gate="G$1" pin="2" pad="2"/>
</connects>
<technologies>
<technology name=""/>
</technologies>
</device>
<device name="0817/22" package="P0817/22">
<connects>
<connect gate="G$1" pin="1" pad="1"/>
<connect gate="G$1" pin="2" pad="2"/>
</connects>
<technologies>
<technology name=""/>
</technologies>
</device>
<device name="0817/7V" package="P0817V">
<connects>
<connect gate="G$1" pin="1" pad="1"/>
<connect gate="G$1" pin="2" pad="2"/>
</connects>
<technologies>
<technology name=""/>
</technologies>
</device>
<device name="V234/12" package="V234/12">
<connects>
<connect gate="G$1" pin="1" pad="1"/>
<connect gate="G$1" pin="2" pad="2"/>
</connects>
<technologies>
<technology name=""/>
</technologies>
</device>
<device name="V235/17" package="V235/17">
<connects>
<connect gate="G$1" pin="1" pad="1"/>
<connect gate="G$1" pin="2" pad="2"/>
</connects>
<technologies>
<technology name=""/>
</technologies>
</device>
<device name="V526-0" package="V526-0">
<connects>
<connect gate="G$1" pin="1" pad="1"/>
<connect gate="G$1" pin="2" pad="2"/>
</connects>
<technologies>
<technology name=""/>
</technologies>
</device>
<device name="MELF0102R" package="MINI_MELF-0102R">
<connects>
<connect gate="G$1" pin="1" pad="1"/>
<connect gate="G$1" pin="2" pad="2"/>
</connects>
<technologies>
<technology name=""/>
</technologies>
</device>
<device name="MELF0102W" package="MINI_MELF-0102W">
<connects>
<connect gate="G$1" pin="1" pad="1"/>
<connect gate="G$1" pin="2" pad="2"/>
</connects>
<technologies>
<technology name=""/>
</technologies>
</device>
<device name="MELF0204R" package="MINI_MELF-0204R">
<connects>
<connect gate="G$1" pin="1" pad="1"/>
<connect gate="G$1" pin="2" pad="2"/>
</connects>
<technologies>
<technology name=""/>
</technologies>
</device>
<device name="MELF0204W" package="MINI_MELF-0204W">
<connects>
<connect gate="G$1" pin="1" pad="1"/>
<connect gate="G$1" pin="2" pad="2"/>
</connects>
<technologies>
<technology name=""/>
</technologies>
</device>
<device name="MELF0207R" package="MINI_MELF-0207R">
<connects>
<connect gate="G$1" pin="1" pad="1"/>
<connect gate="G$1" pin="2" pad="2"/>
</connects>
<technologies>
<technology name=""/>
</technologies>
</device>
<device name="MELF0207W" package="MINI_MELF-0207W">
<connects>
<connect gate="G$1" pin="1" pad="1"/>
<connect gate="G$1" pin="2" pad="2"/>
</connects>
<technologies>
<technology name=""/>
</technologies>
</device>
<device name="0922V" package="0922V">
<connects>
<connect gate="G$1" pin="1" pad="1"/>
<connect gate="G$1" pin="2" pad="2"/>
</connects>
<technologies>
<technology name=""/>
</technologies>
</device>
<device name="RDH/15" package="RDH/15">
<connects>
<connect gate="G$1" pin="1" pad="1"/>
<connect gate="G$1" pin="2" pad="2"/>
</connects>
<technologies>
<technology name=""/>
</technologies>
</device>
<device name="MELF0102AX" package="MINI_MELF-0102AX">
<connects>
<connect gate="G$1" pin="1" pad="1"/>
<connect gate="G$1" pin="2" pad="2"/>
</connects>
<technologies>
<technology name=""/>
</technologies>
</device>
</devices>
</deviceset>
</devicesets>
</library>
<library name="frames">
<symbols>
<symbol name="A5L-LOC">
<wire x1="85.09" y1="3.81" x2="85.09" y2="24.13" width="0.1016" layer="94"/>
<wire x1="85.09" y1="24.13" x2="139.065" y2="24.13" width="0.1016" layer="94"/>
<wire x1="139.065" y1="24.13" x2="180.34" y2="24.13" width="0.1016" layer="94"/>
<wire x1="170.18" y1="3.81" x2="170.18" y2="8.89" width="0.1016" layer="94"/>
<wire x1="170.18" y1="8.89" x2="180.34" y2="8.89" width="0.1016" layer="94"/>
<wire x1="170.18" y1="8.89" x2="139.065" y2="8.89" width="0.1016" layer="94"/>
<wire x1="139.065" y1="8.89" x2="139.065" y2="3.81" width="0.1016" layer="94"/>
<wire x1="139.065" y1="8.89" x2="139.065" y2="13.97" width="0.1016" layer="94"/>
<wire x1="139.065" y1="13.97" x2="180.34" y2="13.97" width="0.1016" layer="94"/>
<wire x1="139.065" y1="13.97" x2="139.065" y2="19.05" width="0.1016" layer="94"/>
<wire x1="139.065" y1="19.05" x2="180.34" y2="19.05" width="0.1016" layer="94"/>
<wire x1="139.065" y1="19.05" x2="139.065" y2="24.13" width="0.1016" layer="94"/>
<text x="140.97" y="15.24" size="2.54" layer="94">&gt;DRAWING_NAME</text>
<text x="140.97" y="10.16" size="2.286" layer="94">&gt;LAST_DATE_TIME</text>
<text x="154.305" y="5.08" size="2.54" layer="94">&gt;SHEET</text>
<text x="140.716" y="4.953" size="2.54" layer="94">Sheet:</text>
<frame x1="0" y1="0" x2="184.15" y2="133.35" columns="4" rows="4" layer="94"/>
</symbol>
</symbols>
<devicesets>
<deviceset name="DINA5_L" prefix="FRAME" uservalue="yes">
<gates>
<gate name="G$1" symbol="A5L-LOC" x="0" y="0"/>
</gates>
<devices>
<device name="">
<technologies>
<technology name=""/>
</technologies>
</device>
</devices>
</deviceset>
</devicesets>
</library>
</libraries>
<attributes>
</attributes>
<variantdefs>
</variantdefs>
<classes>
<class number="0" name="default" width="0.254" drill="0.254">
<clearance class="0" value="0.254"/>
</class>
<class number="1" name="Power" width="0.4064" drill="0.4064">
<clearance class="1" value="0.4064"/>
</class>
</classes>
<parts>
<part name="IC1" library="microchip" deviceset="MCP3202" device="P"/>
<part name="U$1" library="SparkFun-Boards" deviceset="ARDUINO_PRO_MICRO" device=""/>
<part name="THROTTLE" library="adafruit" deviceset="F15" device="HDH"/>
<part name="S1" library="adafruit" deviceset="31-XX" device=""/>
<part name="R1" library="resistor" deviceset="R-EU_" device="0204/7" value="10K"/>
<part name="FRAME1" library="frames" deviceset="DINA5_L" device=""/>
</parts>
<sheets>
<sheet>
<plain>
</plain>
<instances>
<instance part="IC1" gate="P" x="96.52" y="101.6" rot="R180"/>
<instance part="U$1" gate="G$1" x="93.98" y="71.12"/>
<instance part="THROTTLE" gate="-1" x="60.96" y="48.26" rot="R270"/>
<instance part="S1" gate="1" x="144.78" y="83.82" rot="R270"/>
<instance part="R1" gate="G$1" x="144.78" y="78.74"/>
<instance part="FRAME1" gate="G$1" x="0" y="0"/>
</instances>
<busses>
</busses>
<nets>
<net name="GND" class="1">
<segment>
<pinref part="U$1" gate="G$1" pin="GND@2"/>
<wire x1="106.68" y1="83.82" x2="119.38" y2="83.82" width="0.1524" layer="91"/>
<wire x1="119.38" y1="83.82" x2="119.38" y2="109.22" width="0.1524" layer="91"/>
<pinref part="IC1" gate="P" pin="VSS"/>
<wire x1="119.38" y1="109.22" x2="109.22" y2="109.22" width="0.1524" layer="91"/>
<wire x1="119.38" y1="83.82" x2="139.7" y2="83.82" width="0.1524" layer="91"/>
<junction x="119.38" y="83.82"/>
<pinref part="S1" gate="1" pin="P"/>
</segment>
<segment>
<pinref part="THROTTLE" gate="-1" pin="5"/>
<wire x1="58.42" y1="55.88" x2="58.42" y2="81.28" width="0.1524" layer="91"/>
<pinref part="U$1" gate="G$1" pin="GND@1"/>
<wire x1="83.82" y1="81.28" x2="58.42" y2="81.28" width="0.1524" layer="91"/>
<wire x1="58.42" y1="81.28" x2="43.18" y2="81.28" width="0.1524" layer="91"/>
<junction x="58.42" y="81.28"/>
<pinref part="THROTTLE" gate="-1" pin="15"/>
<wire x1="43.18" y1="81.28" x2="43.18" y2="40.64" width="0.1524" layer="91"/>
<wire x1="43.18" y1="40.64" x2="53.34" y2="40.64" width="0.1524" layer="91"/>
</segment>
</net>
<net name="N$2" class="0">
<segment>
<pinref part="U$1" gate="G$1" pin="11(MOSI)"/>
<wire x1="106.68" y1="60.96" x2="116.84" y2="60.96" width="0.1524" layer="91"/>
<wire x1="116.84" y1="60.96" x2="116.84" y2="101.6" width="0.1524" layer="91"/>
<pinref part="IC1" gate="P" pin="DIN"/>
<wire x1="116.84" y1="101.6" x2="109.22" y2="101.6" width="0.1524" layer="91"/>
</segment>
</net>
<net name="N$3" class="0">
<segment>
<pinref part="IC1" gate="P" pin="DOUT"/>
<wire x1="109.22" y1="106.68" x2="121.92" y2="106.68" width="0.1524" layer="91"/>
<wire x1="121.92" y1="106.68" x2="121.92" y2="63.5" width="0.1524" layer="91"/>
<pinref part="U$1" gate="G$1" pin="12(MISO)"/>
<wire x1="121.92" y1="63.5" x2="106.68" y2="63.5" width="0.1524" layer="91"/>
</segment>
</net>
<net name="N$4" class="0">
<segment>
<pinref part="IC1" gate="P" pin="CLK"/>
<wire x1="109.22" y1="99.06" x2="114.3" y2="99.06" width="0.1524" layer="91"/>
<wire x1="114.3" y1="99.06" x2="114.3" y2="66.04" width="0.1524" layer="91"/>
<pinref part="U$1" gate="G$1" pin="13(SCK)"/>
<wire x1="114.3" y1="66.04" x2="106.68" y2="66.04" width="0.1524" layer="91"/>
</segment>
</net>
<net name="5V" class="1">
<segment>
<pinref part="U$1" gate="G$1" pin="VCC"/>
<wire x1="106.68" y1="78.74" x2="111.76" y2="78.74" width="0.1524" layer="91"/>
<wire x1="111.76" y1="78.74" x2="111.76" y2="96.52" width="0.1524" layer="91"/>
<pinref part="IC1" gate="P" pin="VDD/VREF"/>
<wire x1="111.76" y1="96.52" x2="109.22" y2="96.52" width="0.1524" layer="91"/>
<pinref part="R1" gate="G$1" pin="1"/>
<wire x1="111.76" y1="78.74" x2="139.7" y2="78.74" width="0.1524" layer="91"/>
<junction x="111.76" y="78.74"/>
<wire x1="111.76" y1="78.74" x2="111.76" y2="50.8" width="0.1524" layer="91"/>
<wire x1="111.76" y1="50.8" x2="81.28" y2="50.8" width="0.1524" layer="91"/>
<wire x1="81.28" y1="50.8" x2="81.28" y2="55.88" width="0.1524" layer="91"/>
<pinref part="THROTTLE" gate="-1" pin="1"/>
<wire x1="81.28" y1="55.88" x2="68.58" y2="55.88" width="0.1524" layer="91"/>
</segment>
</net>
<net name="N$6" class="0">
<segment>
<pinref part="U$1" gate="G$1" pin="RESET"/>
<wire x1="106.68" y1="81.28" x2="152.4" y2="81.28" width="0.1524" layer="91"/>
<pinref part="S1" gate="1" pin="S"/>
<wire x1="149.86" y1="83.82" x2="152.4" y2="83.82" width="0.1524" layer="91"/>
<wire x1="152.4" y1="83.82" x2="152.4" y2="81.28" width="0.1524" layer="91"/>
<pinref part="R1" gate="G$1" pin="2"/>
<wire x1="149.86" y1="78.74" x2="152.4" y2="78.74" width="0.1524" layer="91"/>
<wire x1="152.4" y1="78.74" x2="152.4" y2="81.28" width="0.1524" layer="91"/>
<junction x="152.4" y="81.28"/>
</segment>
</net>
<net name="N$14" class="0">
<segment>
<wire x1="40.64" y1="38.1" x2="40.64" y2="99.06" width="0.1524" layer="91"/>
<pinref part="IC1" gate="P" pin="CH0"/>
<wire x1="40.64" y1="99.06" x2="83.82" y2="99.06" width="0.1524" layer="91"/>
<wire x1="40.64" y1="38.1" x2="55.88" y2="38.1" width="0.1524" layer="91"/>
<pinref part="THROTTLE" gate="-1" pin="14"/>
<wire x1="55.88" y1="38.1" x2="55.88" y2="40.64" width="0.1524" layer="91"/>
</segment>
</net>
<net name="N$15" class="0">
<segment>
<pinref part="U$1" gate="G$1" pin="*9"/>
<wire x1="83.82" y1="58.42" x2="76.2" y2="58.42" width="0.1524" layer="91"/>
<pinref part="THROTTLE" gate="-1" pin="9"/>
<wire x1="68.58" y1="40.64" x2="68.58" y2="38.1" width="0.1524" layer="91"/>
<wire x1="68.58" y1="38.1" x2="76.2" y2="38.1" width="0.1524" layer="91"/>
<wire x1="76.2" y1="38.1" x2="76.2" y2="58.42" width="0.1524" layer="91"/>
</segment>
</net>
<net name="N$7" class="0">
<segment>
<pinref part="U$1" gate="G$1" pin="8"/>
<pinref part="THROTTLE" gate="-1" pin="8"/>
<wire x1="83.82" y1="60.96" x2="50.8" y2="60.96" width="0.1524" layer="91"/>
<wire x1="50.8" y1="60.96" x2="50.8" y2="55.88" width="0.1524" layer="91"/>
</segment>
</net>
<net name="N$8" class="0">
<segment>
<pinref part="THROTTLE" gate="-1" pin="7"/>
<wire x1="53.34" y1="55.88" x2="53.34" y2="63.5" width="0.1524" layer="91"/>
<wire x1="53.34" y1="63.5" x2="83.82" y2="63.5" width="0.1524" layer="91"/>
<pinref part="U$1" gate="G$1" pin="7"/>
</segment>
</net>
<net name="N$9" class="0">
<segment>
<pinref part="U$1" gate="G$1" pin="*6"/>
<pinref part="THROTTLE" gate="-1" pin="6"/>
<wire x1="83.82" y1="66.04" x2="55.88" y2="66.04" width="0.1524" layer="91"/>
<wire x1="55.88" y1="66.04" x2="55.88" y2="55.88" width="0.1524" layer="91"/>
</segment>
</net>
<net name="N$11" class="0">
<segment>
<pinref part="U$1" gate="G$1" pin="4"/>
<pinref part="THROTTLE" gate="-1" pin="4"/>
<wire x1="83.82" y1="71.12" x2="60.96" y2="71.12" width="0.1524" layer="91"/>
<wire x1="60.96" y1="71.12" x2="60.96" y2="55.88" width="0.1524" layer="91"/>
</segment>
</net>
<net name="N$12" class="0">
<segment>
<pinref part="U$1" gate="G$1" pin="*3"/>
<pinref part="THROTTLE" gate="-1" pin="3"/>
<wire x1="83.82" y1="73.66" x2="63.5" y2="73.66" width="0.1524" layer="91"/>
<wire x1="63.5" y1="73.66" x2="63.5" y2="55.88" width="0.1524" layer="91"/>
</segment>
</net>
<net name="N$16" class="0">
<segment>
<pinref part="THROTTLE" gate="-1" pin="2"/>
<pinref part="U$1" gate="G$1" pin="2"/>
<wire x1="66.04" y1="55.88" x2="66.04" y2="76.2" width="0.1524" layer="91"/>
<wire x1="66.04" y1="76.2" x2="83.82" y2="76.2" width="0.1524" layer="91"/>
</segment>
</net>
<net name="N$17" class="0">
<segment>
<pinref part="U$1" gate="G$1" pin="A0"/>
<wire x1="106.68" y1="68.58" x2="124.46" y2="68.58" width="0.1524" layer="91"/>
<wire x1="124.46" y1="68.58" x2="124.46" y2="35.56" width="0.1524" layer="91"/>
<wire x1="124.46" y1="35.56" x2="66.04" y2="35.56" width="0.1524" layer="91"/>
<pinref part="THROTTLE" gate="-1" pin="10"/>
<wire x1="66.04" y1="35.56" x2="66.04" y2="40.64" width="0.1524" layer="91"/>
</segment>
</net>
<net name="N$18" class="0">
<segment>
<pinref part="THROTTLE" gate="-1" pin="11"/>
<wire x1="63.5" y1="40.64" x2="63.5" y2="33.02" width="0.1524" layer="91"/>
<wire x1="63.5" y1="33.02" x2="127" y2="33.02" width="0.1524" layer="91"/>
<pinref part="U$1" gate="G$1" pin="A1"/>
<wire x1="127" y1="33.02" x2="127" y2="71.12" width="0.1524" layer="91"/>
<wire x1="127" y1="71.12" x2="106.68" y2="71.12" width="0.1524" layer="91"/>
</segment>
</net>
<net name="N$19" class="0">
<segment>
<pinref part="U$1" gate="G$1" pin="A2"/>
<wire x1="106.68" y1="73.66" x2="129.54" y2="73.66" width="0.1524" layer="91"/>
<wire x1="129.54" y1="73.66" x2="129.54" y2="30.48" width="0.1524" layer="91"/>
<wire x1="129.54" y1="30.48" x2="60.96" y2="30.48" width="0.1524" layer="91"/>
<pinref part="THROTTLE" gate="-1" pin="12"/>
<wire x1="60.96" y1="30.48" x2="60.96" y2="40.64" width="0.1524" layer="91"/>
</segment>
</net>
<net name="N$20" class="0">
<segment>
<pinref part="THROTTLE" gate="-1" pin="13"/>
<wire x1="58.42" y1="40.64" x2="58.42" y2="27.94" width="0.1524" layer="91"/>
<wire x1="58.42" y1="27.94" x2="132.08" y2="27.94" width="0.1524" layer="91"/>
<pinref part="U$1" gate="G$1" pin="A3"/>
<wire x1="132.08" y1="27.94" x2="132.08" y2="76.2" width="0.1524" layer="91"/>
<wire x1="132.08" y1="76.2" x2="106.68" y2="76.2" width="0.1524" layer="91"/>
</segment>
</net>
<net name="N$21" class="0">
<segment>
<pinref part="U$1" gate="G$1" pin="*10"/>
<wire x1="106.68" y1="58.42" x2="134.62" y2="58.42" width="0.1524" layer="91"/>
<pinref part="IC1" gate="P" pin="!CS!/SHDN"/>
<wire x1="134.62" y1="58.42" x2="134.62" y2="104.14" width="0.1524" layer="91"/>
<wire x1="134.62" y1="104.14" x2="109.22" y2="104.14" width="0.1524" layer="91"/>
</segment>
</net>
</nets>
</sheet>
</sheets>
</schematic>
</drawing>
</eagle>
